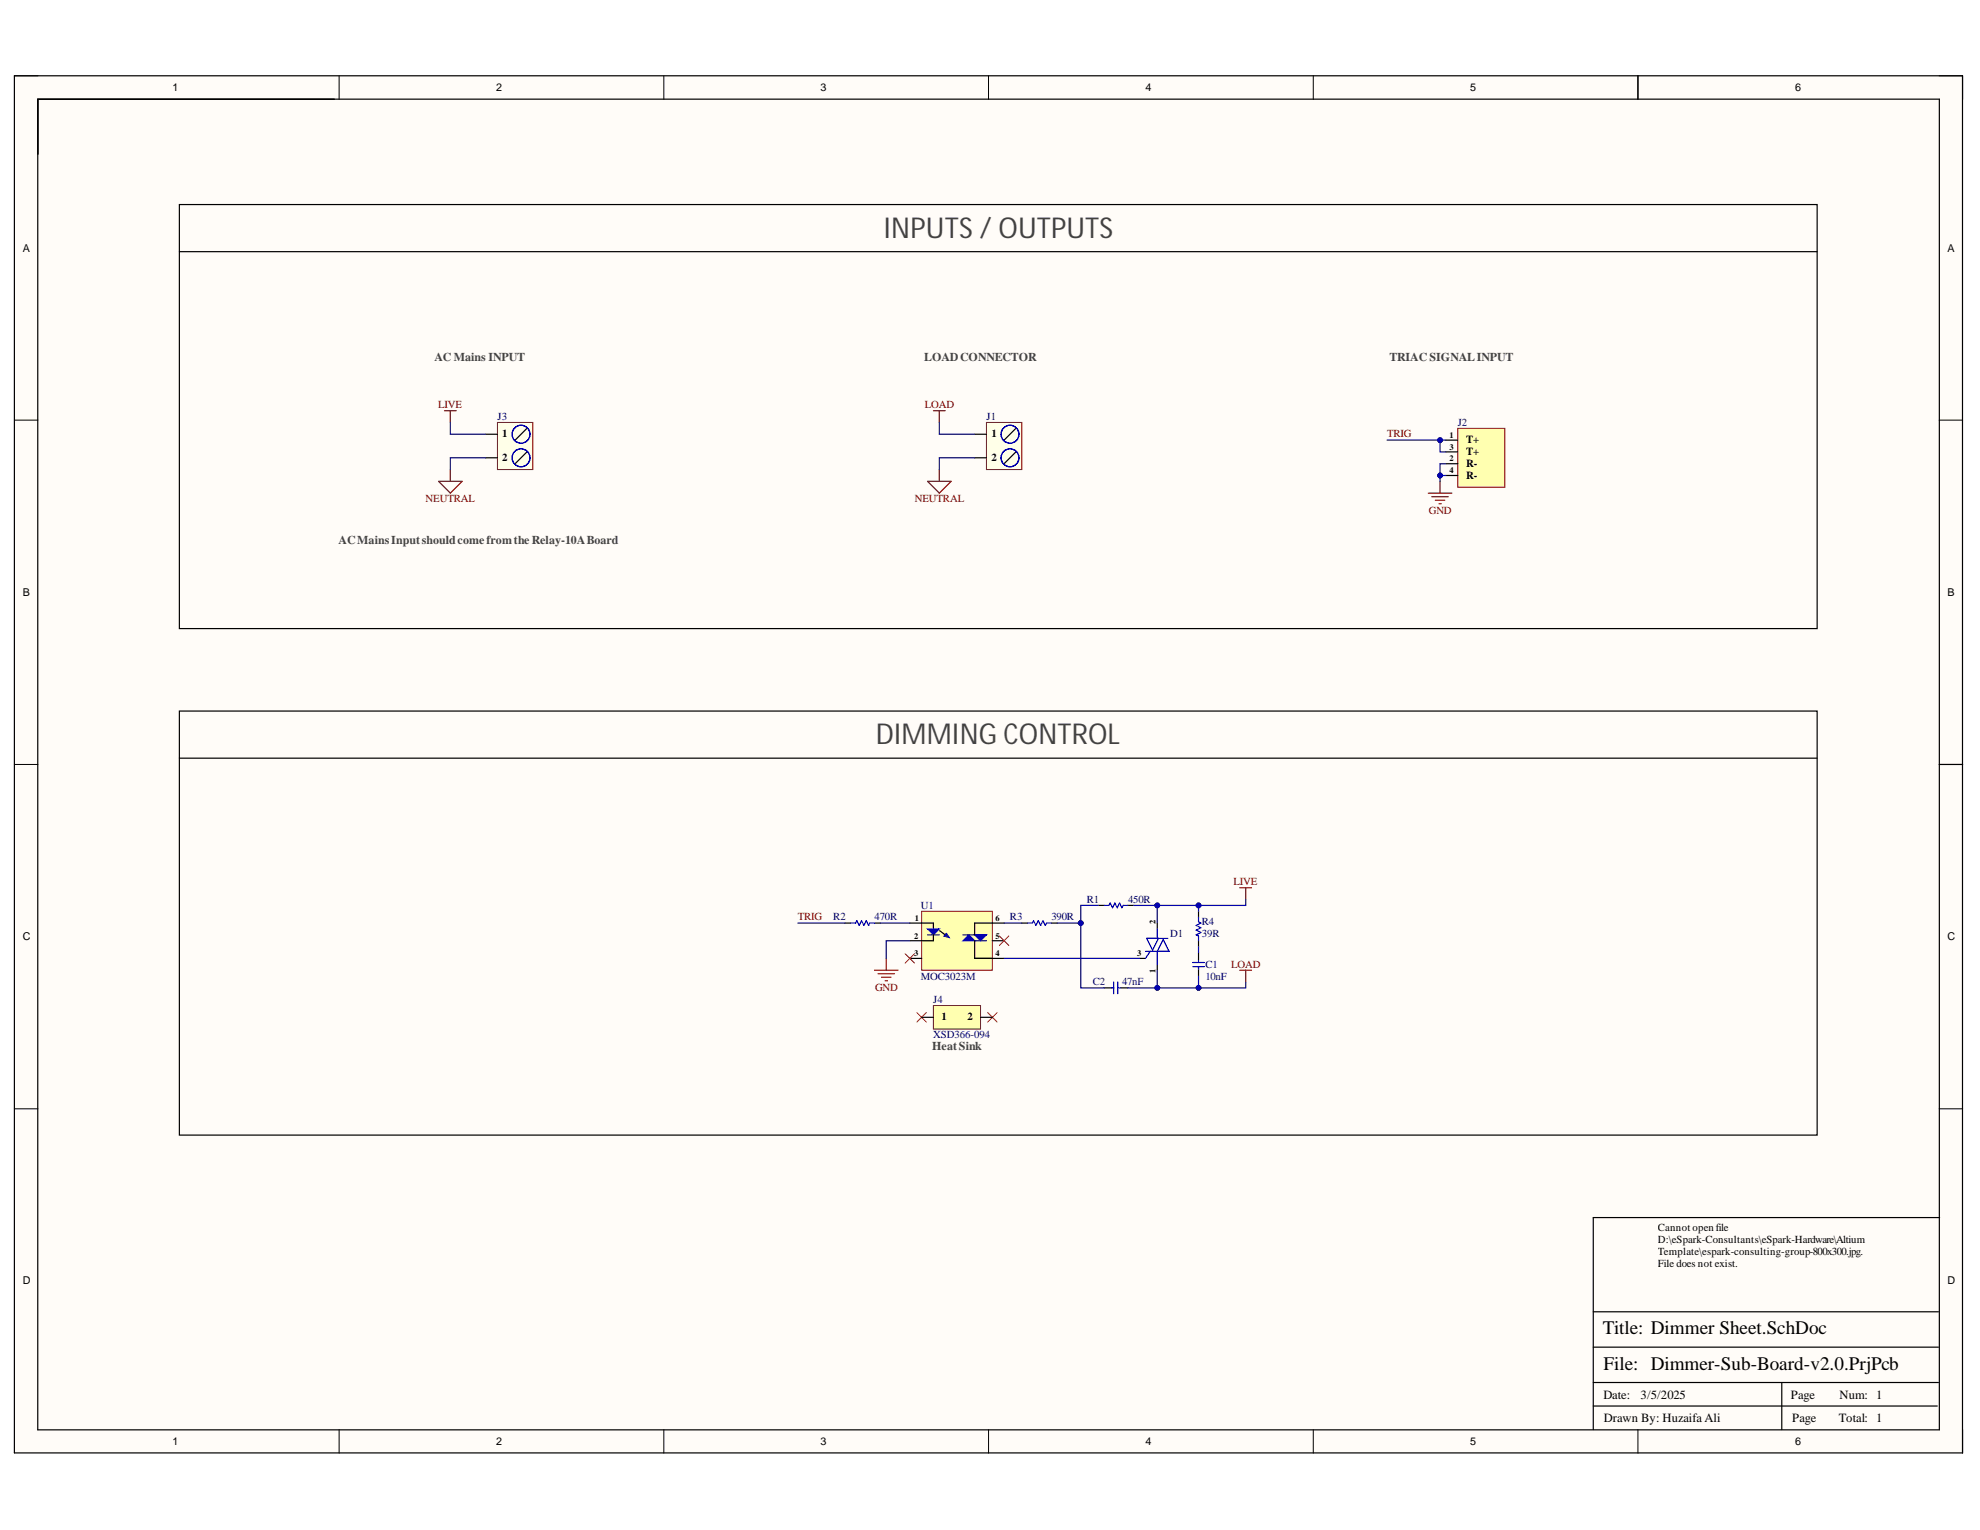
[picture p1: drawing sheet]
<svg xmlns="http://www.w3.org/2000/svg" width="279mm" height="216mm" viewBox="0 0 279 216" stroke-linecap="round" stroke-linejoin="round" font-family="sans-serif">
<g fill="#fffcf8">
<path d="M2 10.7h275v194.4h-275z" fill-rule="evenodd"/>
<path d="M5.4 14h268.2v187.7h-268.2z" fill-rule="evenodd"/>
</g>
<g fill="none" stroke="#000" stroke-width=".14">
<path d="M2 10.7h3.4M47.9 10.7v3.3M93.7 10.7v3.3M139.5 10.7v3.3M185.3 10.7v3.3M231.1 10.7v3.3M273.6 10.7h3.4v3.3M2 59.3h3.4M273.6 59.3h3.4M2 107.9h3.4M273.6 107.9h3.4M2 156.5h3.4"/>
<path d="M273.6 156.5h3.4M47.9 201.7v3.4M93.7 201.7v3.4M139.5 201.7v3.4M185.3 201.7v3.4M231.1 201.7v3.4M277 201.7v3.4"/>
</g>
<path d="M2 10.7h274.9v194.3h-274.9zM5.3 14h268.4v187.8h-268.4zM231.1 10.7v3.3M273.7 107.9h3.3M273.7 171.8h-48.9v29.9M224.8 198.4h48.6M224.8 195.1h48.7M224.8 190.1h48.7M224.8 185.1h48.7M251.4 195.1v6.6" fill="none" stroke="#000" stroke-width=".17"/>
<path d="M139.2 59.6h5v6.7h-5z" fill-rule="evenodd" fill="#ffffe8"/>
<path d="M139.2 59.6h5v6.7h-5z" fill="none" stroke="#800000" stroke-width=".14"/>
<path d="M137.5 61.3h1.7M137.5 64.6h1.7M143.4 60.4l-1.7 1.7M143.4 63.8l-1.7 1.6M160.8 135.2h.8M163.3 130.3v.8M163.3 136.1v.8" fill="none" stroke="#000" stroke-width=".17"/>
<g fill="none" stroke="#00f" stroke-width=".17">
<path d="M161.6 134.2h3.4l-.9-1.6-.8 1.6v1.9M162.3 134.2l-.7 1M163.3 131.1v1.3M163.5 132.4l-.9 1.7-.8-1.7h3"/>
<circle cx="142.5" cy="61.3" r="1.27"/>
<circle cx="142.5" cy="64.6" r="1.27"/>
</g>
<path d="M131.7 58h1.7M132.5 58v1.6M130.9 67.9h3.3l-1.7 1.7zM132.5 66.3v1.6" fill="none" stroke="#800000" stroke-width=".17"/>
<path d="M130.1 128.6h9.9v8.3h-9.9z" fill-rule="evenodd" fill="#ffffb0"/>
<path d="M130.1 128.6h9.9v8.3h-9.9z" fill="none" stroke="#800000" stroke-width=".14"/>
<path d="M128.4 130.3h1.7M128.4 132.7h1.7M132.6 131.3l.8 .6" fill="none" stroke="#000" stroke-width=".17"/>
<path d="M133.2 132.1l.4-.4-.2 .2 .2-.2 .4 .6z" fill-rule="evenodd" fill="#0c0087"/>
<path d="M133.2 132.1l.4-.4-.2 .2 .2-.2 .4 .6z" fill="none" stroke="#0c0087" stroke-width=".14"/>
<path d="M130.1 130.3h1.6v.8" fill="none" stroke="#000" stroke-width=".17"/>
<path d="M130.9 131.1h1.6l-.8 .8z" fill="#0c0087"/>
<path d="M130.9 131.1h1.6l-.8 .8z" fill="none" stroke="#00f" stroke-width=".17"/>
<path d="M130.9 131.9h1.6" fill="none" stroke="#11037f" stroke-width=".17"/>
<path d="M131.7 131.9v.8h-1.6" fill="none" stroke="#000" stroke-width=".17"/>
<path d="M137.5 131.9h1.7l-.8 .8z" fill="#0c0087"/>
<path d="M137.5 131.9h1.7l-.8 .8z" fill="none" stroke="#00f" stroke-width=".17"/>
<path d="M137.5 132.7h1.7" fill="none" stroke="#11037f" stroke-width=".17"/>
<path d="M135.9 132.7l.8-.8 .8 .8z" fill="#0c0087"/>
<g fill="none" stroke="#00f" stroke-width=".17">
<path d="M120.1 130.3h.6l.2-.4 .3 .7 .4-.7 .3 .7 .3-.7 .4 .7 .1-.3h.7M135.9 132.7l.8-.8 .8 .8zM145 130.3h.7l.1-.4 .4 .7 .3-.7 .3 .7 .4-.7 .3 .7 .2-.3h.6M155.8 127.8h.7l.2-.4 .3 .7 .3-.7 .4 .7 .3-.7 .3 .7 .2-.3h.7M156.8 139.4h.4M157.2 138.6v1.6M157.7 138.6v1.6M157.8 139.4h.4M168.3 136.4h1.7M168.3 135.8h1.7M169.1 129.4v.7l.4 .2-.7 .3 .7 .3-.7 .4 .7 .3-.7 .3 .3 .2v.6M169.1 135.4v.3"/>
<path d="M169.1 136.4v.3"/>
</g>
<path d="M135.9 131.9h1.6" fill="none" stroke="#11037f" stroke-width=".17"/>
<g fill="none" stroke="#000" stroke-width=".17">
<path d="M25.3 28.9h231.1v59.8h-231.1zM25.3 35.5h231.1M25.3 100.3h231.1v59.9h-231.1zM25.3 107h231.1M119.2 130.3h.9M123.4 130.3h.8M128.4 135.2h1.7M137.5 132.7v2.5h4.2M140 132.7h1.7M141.7 130.3h-4.2v1.6M144.2 130.3h.8M148.3 130.3h.9"/>
<path d="M155 127.8h.8M155.8 139.4h1.1M158.2 139.4h1M159.2 127.8h.8M169.1 128.6v.8M169.1 132.7v.9M169.1 134.4v1M169.1 136.7v1"/>
</g>
<g fill="none" stroke="#800000" stroke-width=".17">
<path d="M201.5 69.6h3.4M202 70.1h2.4M202.5 70.6h1.4M203 71.1h.4M203.2 67.9v1.7M123.4 136.9h3.3M123.9 137.4h2.3M124.4 137.9h1.3M124.9 138.4h.3M125.1 135.2v1.7M174.9 136.9h1.7M174.9 125.3h1.7"/>
<path d="M175.8 125.3v1.6M175.8 136.9v1.7"/>
</g>
<path d="M127.7 134.6l1.4 1.3M129.1 134.6l-1.4 1.3M141 132.1l1.4 1.3M142.4 132.1l-1.4 1.3M129.4 142.9l1.3 1.3M130.7 142.9l-1.3 1.3M139.4 142.9l1.3 1.3M140.7 142.9l-1.3 1.3" fill="none" stroke="#f00" stroke-width=".14"/>
<path d="M205.7 60.4h6.7v8.4h-6.7z" fill-rule="evenodd" fill="#ffffb0"/>
<path d="M205.7 60.4h6.7v8.4h-6.7z" fill="none" stroke="#800000" stroke-width=".14"/>
<path d="M204 62.1h1.7M204 65.4h1.7M204 63.8h1.7M204 67.1h1.7" fill="none" stroke="#000" stroke-width=".17"/>
<path d="M70.2 59.6h5v6.7h-5z" fill-rule="evenodd" fill="#ffffe8"/>
<path d="M70.2 59.6h5v6.7h-5z" fill="none" stroke="#800000" stroke-width=".14"/>
<path d="M68.5 61.3h1.7M68.5 64.6h1.7M74.4 60.4l-1.7 1.7M74.4 63.8l-1.7 1.6" fill="none" stroke="#000" stroke-width=".17"/>
<g fill="none" stroke="#00f" stroke-width=".17">
<circle cx="73.5" cy="61.3" r="1.27"/>
<circle cx="73.5" cy="64.6" r="1.27"/>
</g>
<path d="M62.7 58h1.7M63.5 58v1.6M61.9 67.9h3.3l-1.7 1.7zM63.5 66.3v1.6" fill="none" stroke="#800000" stroke-width=".17"/>
<path d="M132.5 59.6v1.7h5M137.5 64.6h-5v1.7M195.7 62.1h8.3" fill="none" stroke="#000080" stroke-width=".17"/>
<circle cx="203.2" cy="62.1" r=".33" fill="#000080"/>
<circle cx="203.2" cy="62.1" r=".33" fill="none" stroke="#000080" stroke-width=".14"/>
<path d="M112.6 130.3h6.6M124.2 130.3h4.2M128.4 132.7h-3.3v2.5M163.3 136.9v2.5h-4.1" fill="none" stroke="#000080" stroke-width=".17"/>
<circle cx="163.3" cy="139.4" r=".33" fill="#000080"/>
<circle cx="163.3" cy="139.4" r=".33" fill="none" stroke="#000080" stroke-width=".14"/>
<path d="M141.7 135.2h19.1M141.7 130.3h2.5M149.2 130.3h3.3v9.1h3.3" fill="none" stroke="#000080" stroke-width=".17"/>
<circle cx="152.5" cy="130.3" r=".33" fill="#000080"/>
<circle cx="152.5" cy="130.3" r=".33" fill="none" stroke="#000080" stroke-width=".14"/>
<path d="M155 127.8h-2.5v2.5" fill="none" stroke="#000080" stroke-width=".17"/>
<circle cx="152.5" cy="130.3" r=".33" fill="#000080"/>
<circle cx="152.5" cy="130.3" r=".33" fill="none" stroke="#000080" stroke-width=".14"/>
<path d="M163.3 127.8v2.5" fill="none" stroke="#000080" stroke-width=".17"/>
<circle cx="163.3" cy="127.8" r=".33" fill="#000080"/>
<circle cx="163.3" cy="127.8" r=".33" fill="none" stroke="#000080" stroke-width=".14"/>
<path d="M169.1 127.8v.8" fill="none" stroke="#000080" stroke-width=".17"/>
<circle cx="169.1" cy="127.8" r=".33" fill="#000080"/>
<circle cx="169.1" cy="127.8" r=".33" fill="none" stroke="#000080" stroke-width=".14"/>
<path d="M169.1 133.6v.8M169.1 137.7v1.7" fill="none" stroke="#000080" stroke-width=".17"/>
<circle cx="169.1" cy="139.4" r=".33" fill="#000080"/>
<circle cx="169.1" cy="139.4" r=".33" fill="none" stroke="#000080" stroke-width=".14"/>
<path d="M175.8 138.6v.8h-12.5" fill="none" stroke="#000080" stroke-width=".17"/>
<circle cx="169.1" cy="139.4" r=".33" fill="#000080"/>
<circle cx="169.1" cy="139.4" r=".33" fill="none" stroke="#000080" stroke-width=".14"/>
<circle cx="163.3" cy="139.4" r=".33" fill="#000080"/>
<circle cx="163.3" cy="139.4" r=".33" fill="none" stroke="#000080" stroke-width=".14"/>
<path d="M175.8 126.9v.9h-15.8" fill="none" stroke="#000080" stroke-width=".17"/>
<circle cx="163.3" cy="127.8" r=".33" fill="#000080"/>
<circle cx="163.3" cy="127.8" r=".33" fill="none" stroke="#000080" stroke-width=".14"/>
<circle cx="169.1" cy="127.8" r=".33" fill="#000080"/>
<circle cx="169.1" cy="127.8" r=".33" fill="none" stroke="#000080" stroke-width=".14"/>
<path d="M203.2 67.1h.8" fill="none" stroke="#000080" stroke-width=".17"/>
<circle cx="203.2" cy="67.1" r=".33" fill="#000080"/>
<circle cx="203.2" cy="67.1" r=".33" fill="none" stroke="#000080" stroke-width=".14"/>
<path d="M203.2 62.1v1.7h.8" fill="none" stroke="#000080" stroke-width=".17"/>
<circle cx="203.2" cy="62.1" r=".33" fill="#000080"/>
<circle cx="203.2" cy="62.1" r=".33" fill="none" stroke="#000080" stroke-width=".14"/>
<path d="M204 65.4h-.8v2.5" fill="none" stroke="#000080" stroke-width=".17"/>
<circle cx="203.2" cy="67.1" r=".33" fill="#000080"/>
<circle cx="203.2" cy="67.1" r=".33" fill="none" stroke="#000080" stroke-width=".14"/>
<path d="M63.5 59.6v1.7h5M68.5 64.6h-5v1.7" fill="none" stroke="#000080" stroke-width=".17"/>
<path d="M131.7 141.9h6.7v3.3h-6.7z" fill-rule="evenodd" fill="#ffffb0"/>
<path d="M131.7 141.9h6.7v3.3h-6.7z" fill="none" stroke="#800000" stroke-width=".14"/>
<path d="M130.1 143.6h1.6M138.4 143.6h1.6" fill="none" stroke="#000" stroke-width=".17"/>
<g font-size="4.1" fill="#434343">
<text x="124.7" y="33.6">INPUTS / OUTPUTS</text>
<text x="123.6" y="105">DIMMING CONTROL</text>
</g>
<g font-size="2.7">
<text x="226.2" y="188.3">Title: Dimmer Sheet.SchDoc</text>
<text x="226.3" y="193.3">File: Dimmer-Sub-Board-v2.0.PrjPcb</text>
</g>
<g font-size="1.8">
<text x="226.3" y="197.4">Date:</text>
<text x="231.5" y="197.4">3/5/2025</text>
<text x="252.7" y="197.4">Page</text>
<text x="259.6" y="197.4">Num: 1</text>
<text x="226.3" y="200.7">Drawn By: Huzaifa Ali</text>
<text x="252.9" y="200.7">Page</text>
<text x="259.5" y="200.7">Total: 1</text>
</g>
<g font-size="1.7" fill="#434343">
<text x="61.3" y="51">AC Mains INPUT</text>
<text x="130.4" y="51">LOADCONNECTOR</text>
<text x="196.1" y="51">TRIAC SIGNALINPUT</text>
<text x="47.8" y="76.8">ACMainsInputshouldcomefromthe Relay-10ABoard</text>
<text x="131.5" y="148.2">HeatSink</text>
</g>
<g font-size="1.5">
<text x="24.4" y="12.9">1</text>
<text x="70" y="12.9">2</text>
<text x="115.8" y="12.9">3</text>
<text x="161.6" y="12.9">4</text>
<text x="207.5" y="12.9">5</text>
<text x="253.3" y="12.9">6</text>
<text x="3.2" y="35.5">A</text>
<text x="274.8" y="35.5">A</text>
<text x="70.9" y="61.7">1</text>
<text x="70.9" y="65.1">2</text>
<text x="139.9" y="61.7">1</text>
<text x="139.9" y="65.1">2</text>
<text x="206.9" y="62.6">T+</text>
<text x="206.9" y="65.9">R-</text>
<text x="206.9" y="64.3">T+</text>
<text x="206.9" y="67.6">R-</text>
<text x="3.2" y="84.1">B</text>
<text x="274.8" y="84.1">B</text>
<text x="3.2" y="132.7">C</text>
<text x="274.8" y="132.7">C</text>
<text x="132.9" y="144">1</text>
<text x="136.5" y="144">2</text>
<text x="234" y="173.8">Cannot open file</text>
<text x="234" y="175.5">D:\eSpark-Consultants\eSpark-Hardware\Altium</text>
<text x="234" y="177.2">Template\espark-consulting-group-800x300.jpg.</text>
<text x="234" y="178.8">File does not exist.</text>
<text x="3.2" y="181.2">D</text>
<text x="274.8" y="181.2">D</text>
<text x="24.4" y="203.9">1</text>
<text x="70" y="203.9">2</text>
<text x="115.8" y="203.9">3</text>
<text x="161.6" y="203.9">4</text>
<text x="207.5" y="203.9">5</text>
<text x="253.3" y="203.9">6</text>
</g>
<g font-size="1.5" fill="#800000">
<text x="61.8" y="57.6">LIVE</text>
<text x="130.5" y="57.6">LOAD</text>
<text x="195.7" y="61.7">TRIG</text>
<text x="60.1" y="70.9">NEUTRAL</text>
<text x="129.1" y="70.9">NEUTRAL</text>
<text x="201.6" y="72.6">GND</text>
<text x="174.1" y="124.9">LIVE</text>
<text x="112.6" y="129.9">TRIG</text>
<text x="173.7" y="136.6">LOAD</text>
<text x="123.5" y="139.9">GND</text>
</g>
<g font-size="1.5" fill="#000080">
<text x="70.2" y="59.3">J3</text>
<text x="139.2" y="59.3">J1</text>
<text x="205.7" y="60.1">J2</text>
<text x="117.6" y="129.9">R2</text>
<text x="123.4" y="129.9">470R</text>
<text x="129.9" y="128.3">U1</text>
<text x="142.5" y="129.9">R3</text>
<text x="148.4" y="129.9">390R</text>
<text x="153.3" y="127.4">R1</text>
<text x="159.2" y="127.4">450R</text>
<text x="169.6" y="130.6">R4</text>
<text x="165.1" y="132.2">D1</text>
<text x="169.6" y="132.2">39R</text>
<text x="170.1" y="136.6">C1</text>
<text x="129.9" y="138.3">MOC3023M</text>
<text x="131.7" y="141.6">J4</text>
<text x="154.2" y="139">C2</text>
<text x="158.3" y="139">47nF</text>
<text x="170.1" y="138.3">10nF</text>
<text x="131.7" y="146.5">XSD366-094</text>
</g>
<g font-size="1.2">
<text x="204.5" y="61.8">1</text>
<text x="204.5" y="65.1">2</text>
<text x="204.5" y="63.5">3</text>
<text x="204.5" y="66.8">4</text>
<text x="129.1" y="130">1</text>
<text x="140.5" y="130">6</text>
<text x="163.1" y="130.4" transform="rotate(-90 163.1 130.4)">2</text>
<text x="129" y="132.5">2</text>
<text x="129" y="135">3</text>
<text x="140.5" y="135">4</text>
<text x="140.5" y="132.5">5</text>
<text x="160.5" y="135">3</text>
<text x="163.1" y="137.2" transform="rotate(-90 163.1 137.2)">1</text>
</g>
</svg>
